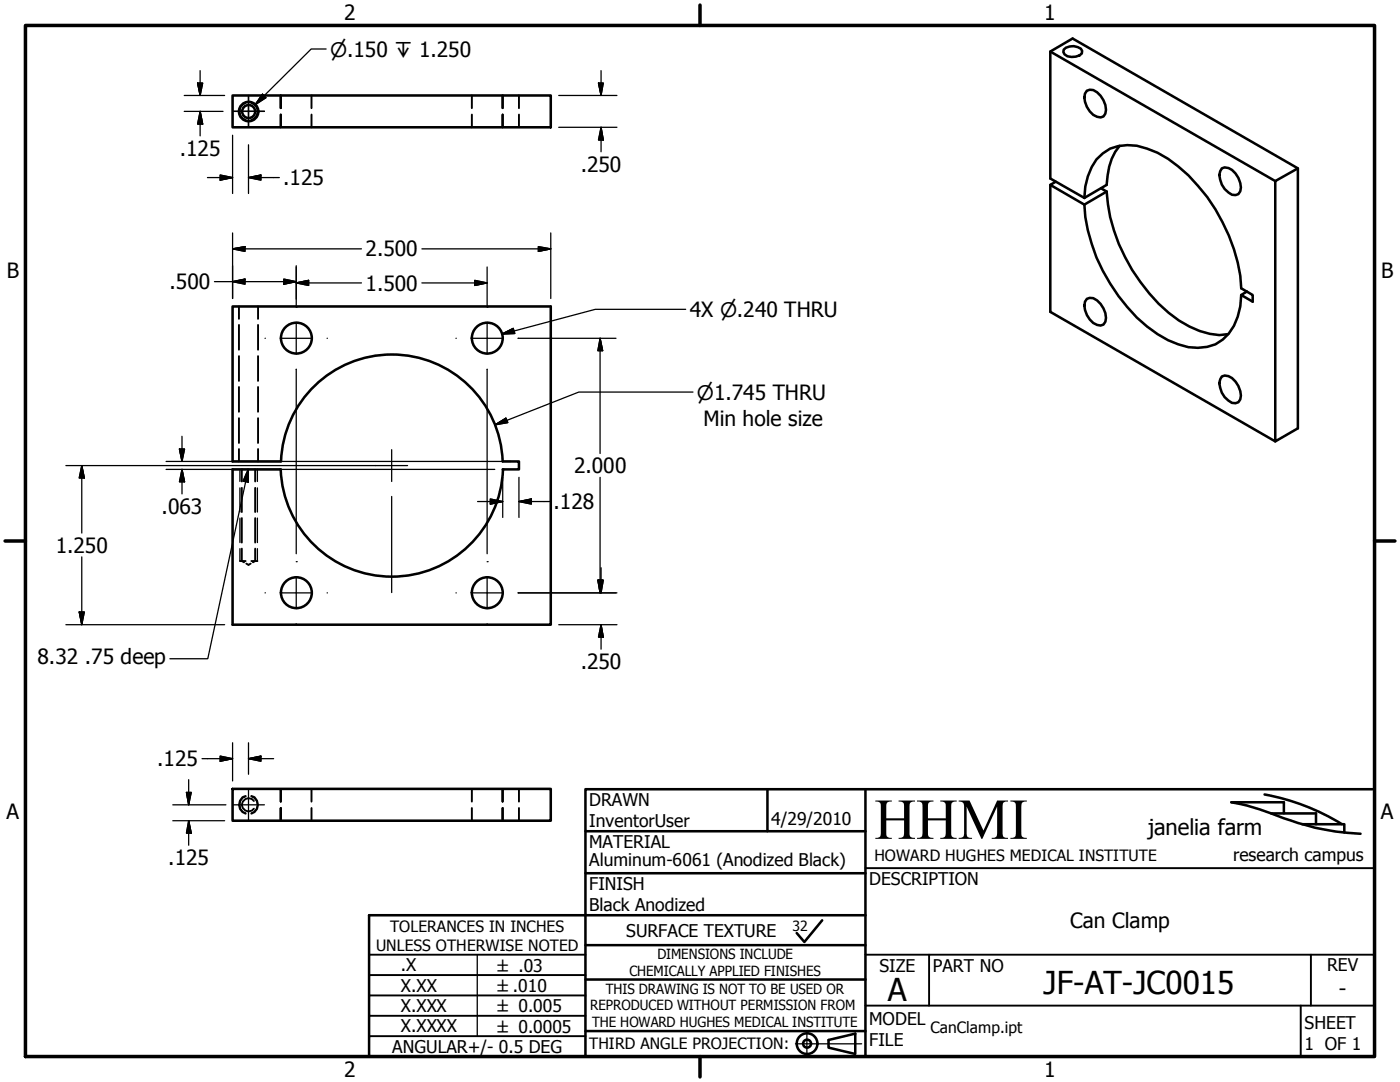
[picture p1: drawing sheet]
<svg xmlns="http://www.w3.org/2000/svg" width="279mm" height="216mm" viewBox="0 0 279 216" stroke-linecap="round" stroke-linejoin="round" font-family="sans-serif">
<!-- layer: Visible (ANSI) -->
<g fill="none" stroke="#000" stroke-width=".51">
<path d="M46.4 19h63.5v6.4h-63.5zM209.6 10.3l44.9 25.8M212.3 9.9a2.72 2.72 0 0 1 3.4-.2l.3 .5-.1 .5a2.72 2.72 0 0 1-3.4 .2l-.3-.5zM216.9 18.1a2.11 2.11 0 0 1 2.7 1 4 4 0 0 1 1 3.6l-.4 .5a2.3 2.3 0 0 1-2.7-1 4.1 4.1 0 0 1-1-3.5zM209.6 36.9v25.3l44.9 25.9M210.7 36.3l-1.1 .6 6.8 3.9M216.4 39.5a13.2 13.2 0 0 1 2.4-7.7 8.7 8.7 0 0 1 10.1-2.1 22.5 22.5 0 0 1 10.2 7.4 34.7 34.7 0 0 1 8.6 20.4l2.3 1.4v1.3l-2.3-1.3 1.2-.7M219.8 37.6l1.1 .6M220.9 38.2a35.4 35.4 0 0 0 14.4 25.7 16.5 16.5 0 0 0 8 3l1.8-.2M220.9 38.2l-4.5 2.6M223.5 29.1a10.7 10.7 0 0 0-2.5 6l-.1 1.8-4.5 2.6M243.8 33.6a2.25 2.25 0 0 1 2.8 1 4.1 4.1 0 0 1 .9 3.6l-.4 .5-.5 .2a3.4 3.4 0 0 1-2.8-2.1l-.5-1.9z"/>
<path d="M259 33.6l-4.5 2.5v52l4.5-2.6v-51.9l-44.9-25.9-4.5 2.6v25.3l6.8 3.9M216.4 40.8a34.8 34.8 0 0 0 14.6 25.9 15.3 15.3 0 0 0 8.1 2.7 8.1 8.1 0 0 0 7.9-6.2l.5-2 .2-2.3M216.9 59.6a2.11 2.11 0 0 1 2.7 1 4 4 0 0 1 1 3.6l-.4 .6a2.3 2.3 0 0 1-2.7-1 4.1 4.1 0 0 1-1-3.6zM243.8 75.1a2.25 2.25 0 0 1 2.8 1 4.1 4.1 0 0 1 .9 3.6l-.4 .6-.5 .2a3.4 3.4 0 0 1-2.8-2.1l-.5-1.9zM56 92.1h-9.6v-30.9h63.5v63.5h-63.5v-31h9.6a22.2 22.2 0 0 0 22.2 21.4 22.2 22.2 0 0 0 22.2-21.4M56.1 92.1a22.1 22.1 0 0 1 22.1-21.4 22.1 22.1 0 0 1 22.1 21.4h3.3v1.6h-3.3M46.4 157.4h63.5v6.4h-63.5z"/>
<circle cx="49.6" cy="22.3" r="1.94"/>
<circle cx="49.6" cy="22.3" r="1.3"/>
<circle cx="59.2" cy="67.5" r="3.1"/>
<circle cx="97.3" cy="67.5" r="3.1"/>
<circle cx="59.2" cy="118.3" r="3.1"/>
<circle cx="97.3" cy="118.3" r="3.1"/>
</g>
<!-- layer: Hidden (ANSI) -->
<g fill="none" stroke="#000" stroke-width=".38">
<path d="M56.1 19v2.6M62.2 19v2.6M94.2 19v2.6M100.3 19v2.6M103.6 19v2.6M56 21.6v-2.6v2.6M56 22.9v2.5M56.1 22.9v2.5M62.2 22.9v2.5M94.2 22.9v2.5M100.3 22.9v2.5M103.6 22.9v2.5"/>
<path d="M47.7 61.2v2.4M47.7 64.8v5M47.7 71.1v4.9M47.7 77.2v5M51.5 61.2v2.4M51.5 64.8v5M51.5 71.1v4.9M51.5 77.2v5M47.7 83.4v5M47.7 89.6v2.5M48.3 93.7v2.4M48.3 97.3v4.9"/>
<path d="M50.9 93.7v2.4M50.9 97.3v4.9M51.5 83.4v5M51.5 89.6v2.5M47.9 112h1.1M48.3 109.5v2.5l.4 .2M48.3 103.4v4.9M49.1 112.5l.5 .2 .4-.2M50.2 112h1.2M50.9 109.5v2.5l-.4 .2M50.9 103.4v4.9M49 158.8a1.85 1.85 0 0 0-1.3 1.8 1.85 1.85 0 0 0 1.3 1.8"/>
<path d="M50.2 158.8a1.85 1.85 0 0 1 1.3 1.8 1.85 1.85 0 0 1-1.3 1.8M50.7 159.8a1.33 1.33 0 0 0-2-.2 1.33 1.33 0 0 0 0 2 1.33 1.33 0 0 0 2-.2M56 157.4v2.6M56.1 157.4v2.6M62.2 157.4v2.6M94.2 157.4v2.6M100.3 157.4v2.6M103.6 157.4v2.6M56 161.2v2.6v-2.6M56.1 161.2v2.6M62.2 161.2v2.6M94.2 161.2v2.6"/>
<path d="M100.3 161.2v2.6M103.6 161.2v2.6"/>
</g>
<!-- layer: Hidden Narrow (ANSI) -->
<path d="M49.1 20.6a1.73 1.73 0 0 0-1.2 1.6 1.73 1.73 0 0 0 1.2 1.7M50.1 20.6a1.71 1.71 0 0 1 1.3 1.6 1.71 1.71 0 0 1-1.3 1.7M47.9 93.7v2.4M47.9 97.3v4.9M51.4 93.7v2.4M51.4 97.3v4.9M47.9 103.4v4.9M47.9 109.5v2.5M51.4 103.4v4.9M51.4 109.5v2.5M49.1 158.9a1.73 1.73 0 0 0-1.2 1.7 1.73 1.73 0 0 0 1.2 1.6M50.1 158.9a1.71 1.71 0 0 1 1.3 1.7 1.71 1.71 0 0 1-1.3 1.6" fill="none" stroke="#000" stroke-width=".25"/>
<!-- layer: Border (ANSI) -->
<path d="M5.1 5.1h269.2v205.7h-269.2zM139.7 1v4.1M1 107.9h4.1M274.3 107.9h4.1M139.7 210.8v4.1" fill="none" stroke="#000" stroke-width=".7"/>
<!-- layer: Title (ANSI) -->
<g fill="none" stroke="#000" stroke-width=".51">
<path d="M153.2 157.5v8.4M172.7 157.5v53.3M252.4 158.5a44.8 44.8 0 0 1 15.4 6M116.8 174.2h55.9M116.8 165.9h55.9M253.7 162.3h8.9v2.2M256.2 162.3v-2.2h-10.5a43.1 43.1 0 0 1 10.5 3.2 48.6 48.6 0 0 0 15.3 3.1M259.9 164.5h8.4v1.6M116.8 188.6h55.9M116.8 195.5h55.9M164.1 183.6l-3.6 4.4-1.5-1.8M172.7 182.6h-99v28.2h200.6v-53.3h-157.5v53.3"/>
<path d="M116.8 205.7h55.9M165.4 207.5l5.3-1.3v4.1l-5.3-1.3z"/>
<circle cx="161.1" cy="208.2" r="2.06"/>
<circle cx="161.1" cy="208.2" r=".79"/>
</g>
<!-- layer: Sketch Geometry (ANSI) -->
<path d="M95.2 190.5v16.3" fill="none" stroke="#000" stroke-width=".25"/>
<!-- layer: Centerline (ANSI) -->
<path d="M158.7 208.3h13.3M161 206v4.6" fill="none" stroke="#000" stroke-width=".25"/>
<!-- layer: Title (ANSI) -->
<path d="M172.7 173.2h101.6M73.7 198.6h43.1M73.7 194.6h43.1M73.7 190.5h43.1M172.7 190.5h101.6M185.4 190.5v10.2M261.6 190.5v10.2M73.7 206.8h43.1M73.7 202.7h43.1M172.7 200.7h101.6M259.6 200.7v10.1" fill="none" stroke="#000" stroke-width=".38"/>
<!-- layer: Symbol (ANSI) -->
<path d="M52.4 18.8l.7 .7-2.2 1.4zM65.1 9.8h-3l-11.2 11.1M100.1 66.7l2.3-1.2 .3 1zM136.8 61.7h-18l-18.7 5M138.3 78.2h-22.8l-16.7 6.6M49.5 93.7v2.5l-1-.2zM49.5 93.7l-8 37.7h-7.6M98.8 84.8l2.2-1.4 .3 .9z" fill="none" stroke="#000" stroke-width=".25"/>
<path d="M52.4 18.8l-1.5 2.1zM52.4 18.8l.7 .7-2.2 1.4zM100.1 66.7l2.3-1.2zM100.1 66.7l2.3-1.2 .3 1zM49.5 93.7v2.5zM49.5 93.7v2.5l-1-.2zM98.8 84.8l2.2-1.4zM98.8 84.8l2.2-1.4 .3 .9z" fill="#000" stroke="#000" stroke-width=".25"/>
<!-- layer: Center Mark (ANSI) -->
<g fill="none" stroke="#000" stroke-width=".25">
<path d="M49.6 19v6.4M46.4 22.2h6.4M52.9 67.5h.1M55.9 67.5h6.4M59.1 61.3h.1M59.1 64.3v6.4M59.1 73.7h.1M65.3 67.5h.1M91 67.5h.1M94 67.5h6.4M97.2 61.3h.1M97.2 64.3v6.4"/>
<path d="M97.2 73.7h.1M103.4 67.5h.1M75 92.9h6.3M78.2 89.7v6.4M78.2 99.1v19.1M52.9 118.3h.1M55.9 118.3h6.4M59.1 112.1h.1M59.1 115.1v6.4M65.3 118.3h.1M91 118.3h.1M94 118.3h6.4"/>
<path d="M97.2 112.1h.1M97.2 115.1v6.4M103.4 118.3h.1M59.1 124.5h.1M97.2 124.5h.1M49.6 157.4v6.4M46.4 160.6h6.4"/>
</g>
<!-- layer: Dimension (ANSI) -->
<g fill="none" stroke="#000" stroke-width=".25">
<path d="M36.8 19h8M39.4 16.6h1l-.5 2.4zM39.9 14.1v4.9M111.5 19h11.6M119.4 16.6h1l-.4 2.4zM120 14.1v4.9M36.8 22.2h7.7M39.9 22.2l.5 2.6h-1zM39.9 22.2v4.9M41.4 35.4h5M43.9 34.9l2.5 .5-2.5 .5zM46.4 27v11.6"/>
<path d="M49.6 35.4l2.5-.5v1zM49.6 35.4h6.2M49.6 28.9v9.7M111.5 25.4h11.6M120 25.4l.4 2.5h-1zM120 25.4v4.9M42.8 56.2h16.3M46.4 49.7l2.5-.5v1zM46.4 56.2l2.5-.5v1zM46.4 46.5v13.1M46.4 49.7h25.7M56.6 55.7l2.5 .5-2.5 .5z"/>
<path d="M59.1 56.5l2.5-.6v1.1zM59.1 56.5h13M59.1 53v8.3M84.2 49.7h25.7M84.2 56.5h13M94.7 55.9l2.5 .6-2.5 .5zM97.2 53.3v8M107.4 49.2l2.5 .5-2.5 .5zM109.9 46.5v13.1M59.1 73.7v36.8M97.2 73.7v36.8M103.4 67.5h19.5"/>
<path d="M119.8 67.5l.5 2.5h-1zM119.8 67.5v23M13.1 92.9h61.9M16.3 92.9l.5 2.5h-1zM16.3 92.9v13.5M33.1 93.7h45M33.1 92.1h45M35.8 89.6h1l-.5 2.5zM36.3 93.7l.5 2.4h-1zM36.3 87.1v5M36.3 93.7v4.9M78.3 93.7h20.4"/>
<path d="M78.3 92.1h23.7M97.9 99.6l2.4 .5-2.4 .5zM100.3 95.2v8.1M103.6 95.2v8.1M119.8 95.2v23.1M16.3 111.1v13.6M95.3 100.1h5M103.4 118.3h19.7M103.6 100.1l2.4-.5v1zM103.6 100.1h6.1M119.3 115.8h1l-.5 2.5zM119.4 115.8h1l-.4 2.5z"/>
<path d="M120 113.3v5M13.1 124.7h31.7M15.8 122.1h1l-.5 2.6zM111.5 124.7h11.6M120 124.7l.4 2.4h-1zM120 124.7v4.8M37.2 158.1h1l-.5 2.5zM37.7 155.6v5M40.3 151.4h6.1M43.9 150.9l2.5 .5-2.5 .5zM46.4 148.2v7.6M49.6 151.4l2.5-.5v1z"/>
<path d="M49.6 148.2v6.3M49.6 151.4h5M34.5 163.8h10.3M34.5 160.6h10.6M37.7 163.8l.5 2.4h-1zM37.7 163.8v4.9"/>
</g>
<g fill="#000" stroke="#000" stroke-width=".25">
<path d="M39.4 16.6l.5 2.4zM39.4 16.6h1l-.5 2.4zM119.4 16.6l.6 2.4zM119.4 16.6h1l-.4 2.4zM39.9 22.2l.5 2.6zM39.9 22.2l.5 2.6h-1zM43.9 35.9l2.5-.5zM43.9 34.9l2.5 .5-2.5 .5zM49.6 35.4l2.5-.5zM49.6 35.4l2.5-.5v1zM120 25.4l.4 2.5zM120 25.4l.4 2.5h-1z"/>
<path d="M46.4 49.7l2.5-.5zM46.4 49.7l2.5-.5v1zM46.4 56.2l2.5-.5zM46.4 56.2l2.5-.5v1zM56.6 56.7l2.5-.5zM56.6 55.7l2.5 .5-2.5 .5zM59.1 56.5l2.5-.6zM59.1 56.5l2.5-.6v1.1zM94.7 57l2.5-.5zM94.7 55.9l2.5 .6-2.5 .5zM107.4 50.2l2.5-.5zM107.4 49.2l2.5 .5-2.5 .5z"/>
<path d="M119.8 67.5l.5 2.5zM119.8 67.5l.5 2.5h-1zM16.3 92.9l.5 2.5zM16.3 92.9l.5 2.5h-1zM35.8 89.6l.5 2.5zM35.8 89.6h1l-.5 2.5zM36.3 93.7l.5 2.4zM36.3 93.7l.5 2.4h-1zM103.6 100.1l2.4-.5zM103.6 100.1l2.4-.5v1zM97.9 100.6l2.4-.5zM97.9 99.6l2.4 .5-2.4 .5z"/>
<path d="M119.3 115.8l.5 2.5zM119.3 115.8h1l-.5 2.5zM119.4 115.8l.6 2.5zM119.4 115.8h1l-.4 2.5zM15.8 122.1l.5 2.6zM15.8 122.1h1l-.5 2.6zM120 124.7l.4 2.4zM120 124.7l.4 2.4h-1zM37.2 158.1l.5 2.5zM37.2 158.1h1l-.5 2.5zM43.9 151.9l2.5-.5zM43.9 150.9l2.5 .5-2.5 .5z"/>
<path d="M49.6 151.4l2.5-.5zM49.6 151.4l2.5-.5v1zM37.7 163.8l.5 2.4zM37.7 163.8l.5 2.4h-1z"/>
</g>
<text font-size="11.6" x="174.5" y="167.4">HHMI</text>
<g font-size="6.3">
<text x="177.2" y="199.8">A</text>
<text x="208.3" y="198.2">JF-AT-JC0015</text>
</g>
<text font-size="4.4" x="229.1" y="166.7">janelia farm</text>
<g font-size="4.2">
<text x="68.7" y="4.1">2</text>
<text x="208.4" y="4.1">1</text>
<text x="35.9" y="31.1">.125</text>
<text x="115.9" y="34.2">.250</text>
<text x="56.5" y="37">.125</text>
<text x="73" y="51.2">2.500</text>
<text x="1.3" y="55.5">B</text>
<text x="33.8" y="57.7">.500</text>
<text x="73" y="58">1.500</text>
<text x="275.7" y="55.5">B</text>
<text x="137.7" y="63.2">4X ⌀.240 THRU</text>
<text x="140.4" y="85.1">Min hole size</text>
<text x="114.6" y="94.4">2.000</text>
<text x="110.5" y="101.6">.128</text>
<text x="32.3" y="102.5">.063</text>
<text x="11.1" y="110.3">1.250</text>
<text x="7.5" y="132.6">8.32 .75 deep</text>
<text x="115.9" y="133.4">.250</text>
<text x="31.4" y="152.9">.125</text>
<text x="1.3" y="163.4">A</text>
<text x="275.6" y="163.4">A</text>
<text x="33.6" y="172.6">.125</text>
<text x="213.6" y="185.2">Can Clamp</text>
<text x="267.2" y="198.8">-</text>
<text x="68.7" y="214.9">2</text>
<text x="208.4" y="214.9">1</text>
</g>
<g font-size="4">
<text x="65.9" y="11.3">⌀.150 ↧ 1.250</text>
<text x="139.1" y="79.8">⌀1.745 THRU</text>
</g>
<g font-size="3.5">
<text x="117.6" y="160.8">DRAWN</text>
<text x="117.6" y="165">InventorUser</text>
<text x="153.9" y="164.5">4/29/2010</text>
<text x="117.6" y="169.2">MATERIAL</text>
<text x="117.6" y="172.8">Aluminum-6061 (Anodized Black)</text>
<text x="246.1" y="171.7">research campus</text>
<text x="117.6" y="177.6">FINISH</text>
<text x="173.5" y="176.6">DESCRIPTION</text>
<text x="117.6" y="181.8">Black Anodized</text>
<text x="125" y="186.9">SURFACE TEXTURE</text>
<text x="80" y="193.8">.X</text>
<text x="80" y="197.9">X.XX</text>
<text x="175.5" y="193.9">SIZE</text>
<text x="186.2" y="193.9">PART NO</text>
<text x="264.9" y="193.8">REV</text>
<text x="80" y="201.9">X.XXX</text>
<text x="80" y="206">X.XXXX</text>
<text x="173.5" y="204.5">MODEL</text>
<text x="173.5" y="208.7">FILE</text>
<text x="260.3" y="205.3">SHEET</text>
<text x="260.3" y="209.5">1 OF 1</text>
<text x="78.3" y="210.2">ANGULAR+/- 0.5 DEG</text>
</g>
<g font-size="3.3">
<text x="99.3" y="193.9">± .03</text>
<text x="99.3" y="197.9">±.010</text>
<text x="99.3" y="202">± 0.005</text>
<text x="99.3" y="206.1">± 0.0005</text>
</g>
<g font-size="3.1">
<text x="174.5" y="171.8">HOWARD HUGHES MEDICAL INSTITUTE</text>
<text x="77.9" y="186">TOLERANCES IN INCHES</text>
<text x="75.1" y="189.7">UNLESS OTHERWISE NOTED</text>
<text x="117.6" y="209.4">THIRD ANGLE PROJECTION:</text>
<text x="185.7" y="206.1">CanClamp.ipt</text>
</g>
<g font-size="2.8">
<text x="158.2" y="185.7">32</text>
<text x="131.2" y="191.5">DIMENSIONS INCLUDE</text>
<text x="125.6" y="194.8">CHEMICALLY APPLIED FINISHES</text>
<text x="117.8" y="201.6">REPRODUCED WITHOUT PERMISSION FROM</text>
<text x="120.9" y="198.3">THIS DRAWING IS NOT TO BE USED OR</text>
<text x="118.2" y="205">THE HOWARD HUGHES MEDICAL INSTITUTE</text>
</g>
</svg>
